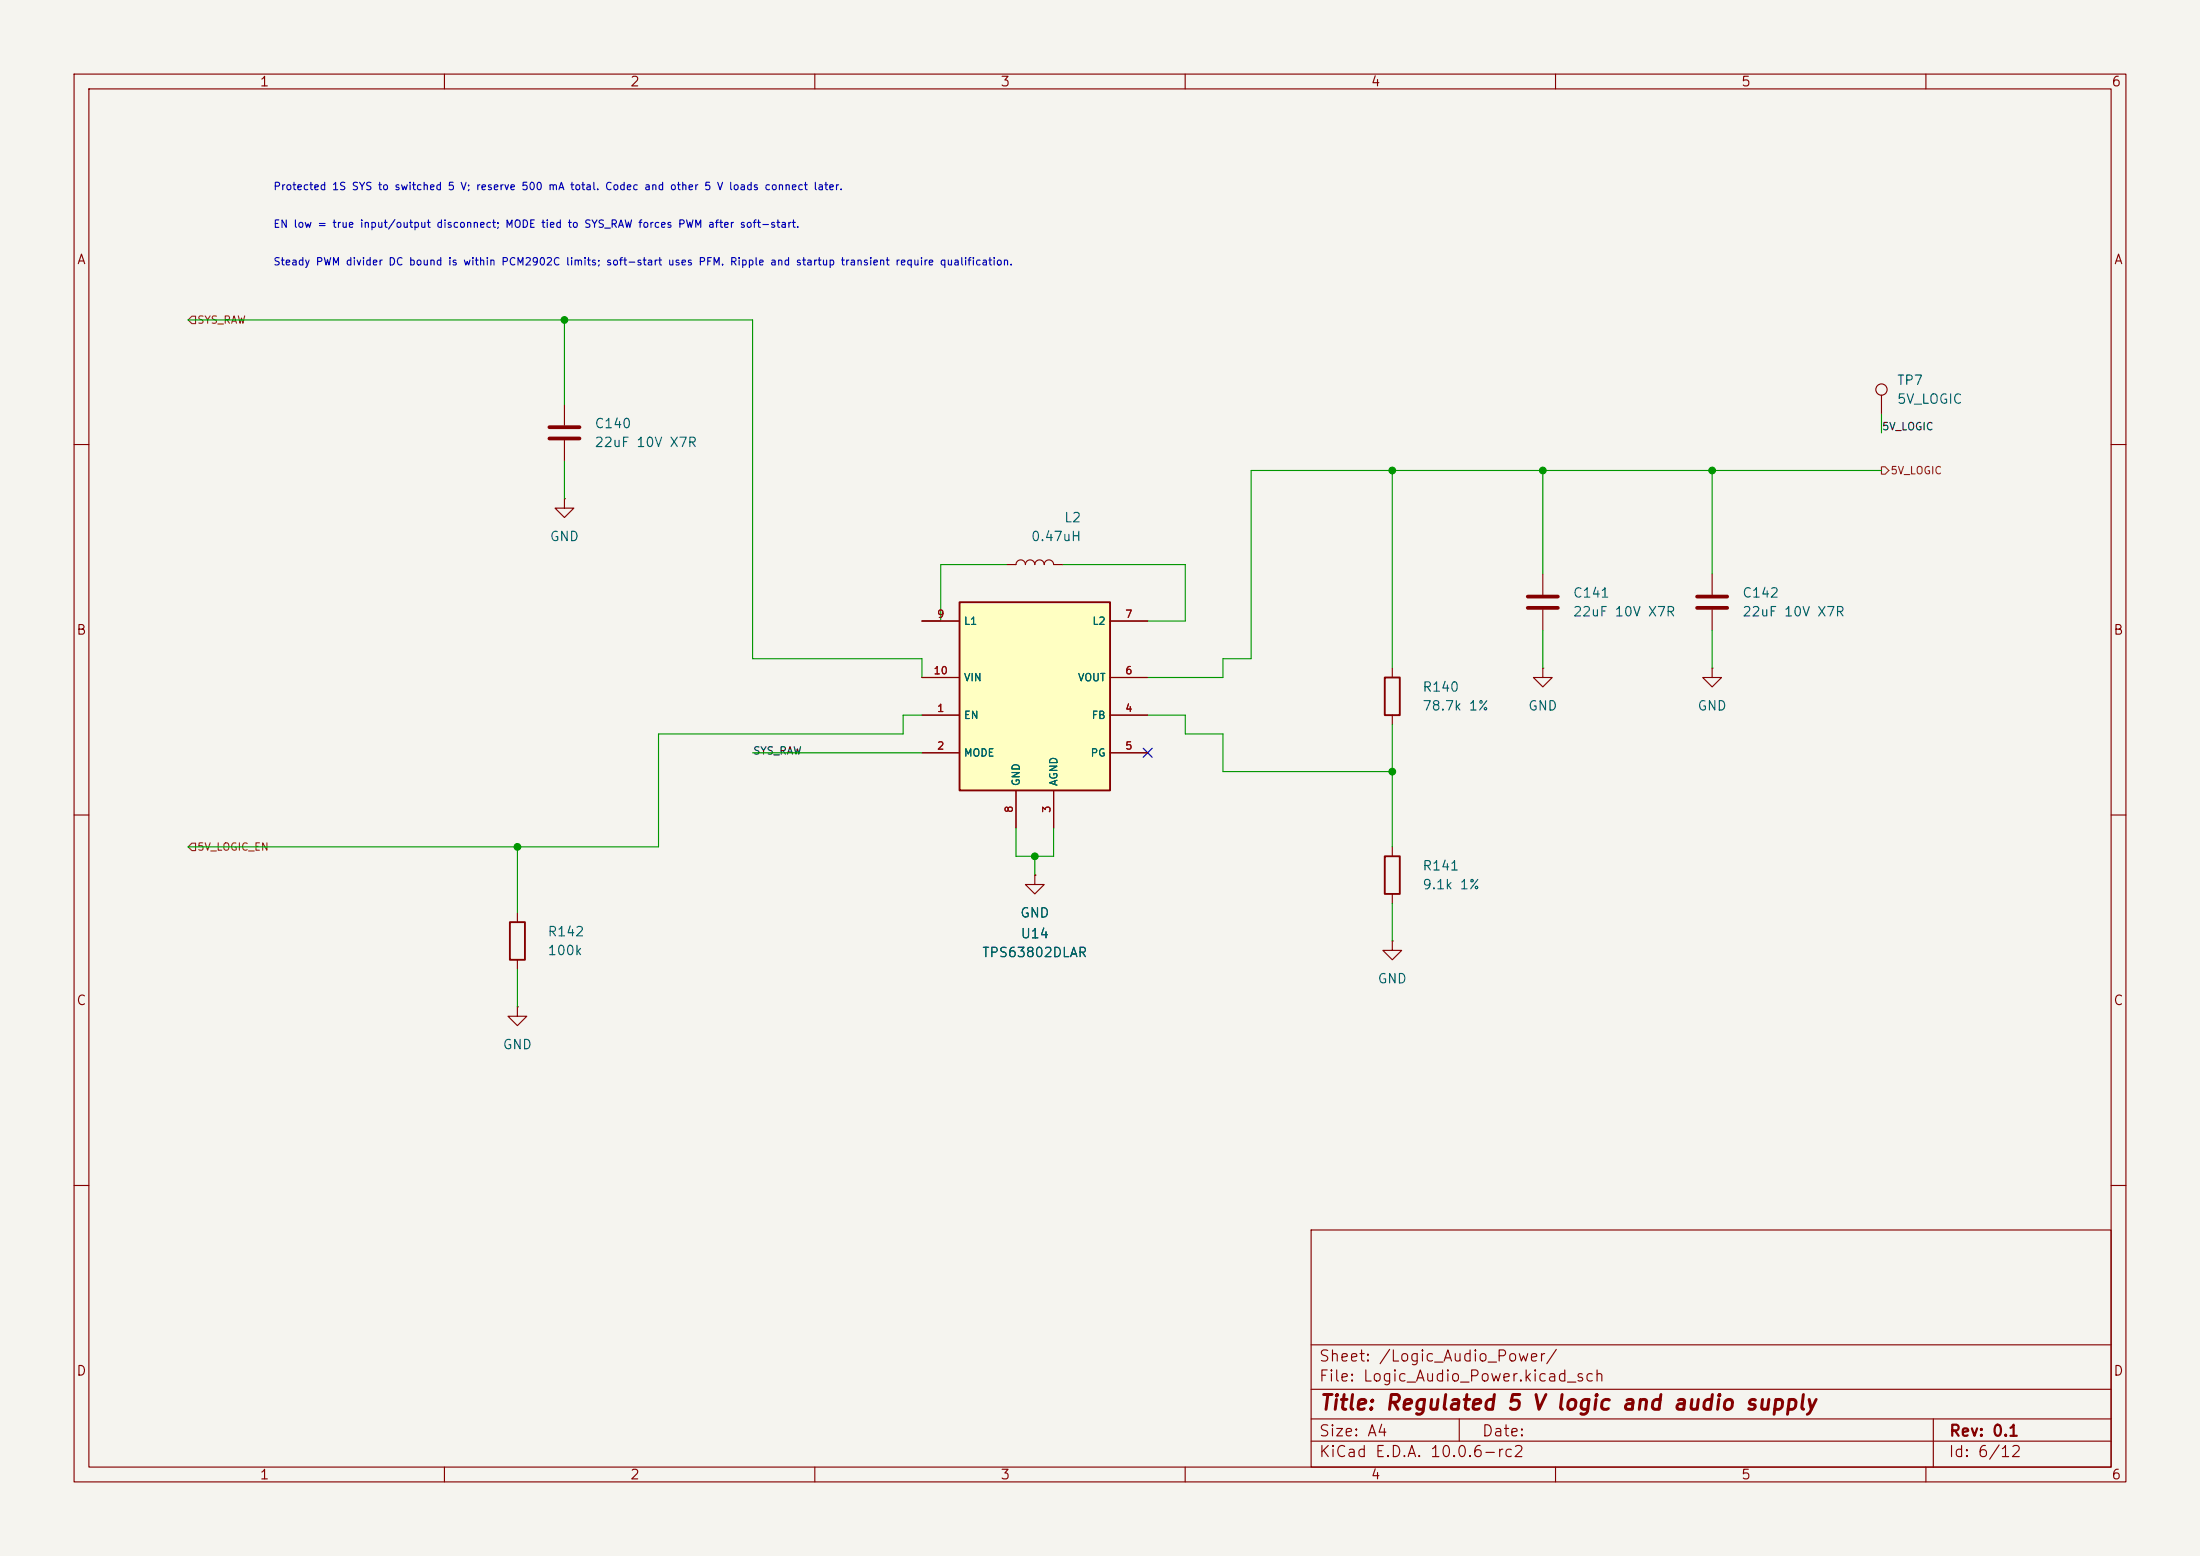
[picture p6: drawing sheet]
<svg xmlns="http://www.w3.org/2000/svg" width="297mm" height="210mm" viewBox="0 0 297 210" stroke-linecap="round" stroke-linejoin="round" font-family="sans-serif">
<path d="M0 0h297v210h-297z" fill="#f5f4ef" stroke="#f5f4ef" stroke-width=".14"/>
<g fill="none" stroke="#840000" stroke-width=".15">
<path d="M10 10h277v190h-277zM12 12h273v186h-273zM60 10v2M110 10v2M160 10v2M210 10v2M260 10v2M254 53.3v2.6M10 60h2M135.9 76.2h1.3a.64 .64 0 0 1 .6-.6 .64 .64 0 0 1 .6 .6 .64 .64 0 0 1 .7-.6 .64 .64 0 0 1 .6 .6 .64 .64 0 0 1 .6-.6 .64 .64 0 0 1 .7 .6 .64 .64 0 0 1 .6-.6 .64 .64 0 0 1 .6 .6h1.3M285 60h2M188 90.2v1.2"/>
<path d="M188 96.5v1.3M10 110h2M139.7 118.1v1.3h1.3l-1.3 1.3-1.3-1.3h1.3M139.7 118.1h.1M285 110h2M10 160h2M177 166h108v32h-108zM285 160h2M60 198v2M110 198v2M160 198v2M177 194.5h108"/>
<path d="M177 191.5h108M177 187.5h108M177 181.5h108M197 191.5v3M210 198v2M260 198v2M261 191.5v6.5"/>
<circle cx="254" cy="52.6" r=".76"/>
</g>
<path d="M186.9 91.4h2.1v5.1h-2.1z" fill="none" stroke="#840000" stroke-width=".25"/>
<path d="M129.5 81.3h20.4v25.4h-20.4z" fill="#ffffc2"/>
<path d="M129.5 81.3h20.4v25.4h-20.4zM186.9 115.6h2.1v5.1h-2.1zM68.8 124.5h2.1v5h-2.1z" fill="none" stroke="#840000" stroke-width=".25"/>
<g fill="none" stroke="#840000" stroke-width=".15">
<path d="M76.2 54.6v2.8M76.2 59.4v2.8M76.2 67.3v1.3h1.3l-1.3 1.3-1.3-1.3h1.3M76.2 67.3h.1M208.3 77.5v2.8M231.1 77.5v2.8M124.5 96.5h5M124.5 91.4h5M124.5 83.8h5M149.9 96.5h5M149.9 91.4h5M149.9 83.8h5"/>
<path d="M208.3 90.2v1.2h1.2l-1.2 1.3-1.3-1.3h1.3M208.3 90.2h.1M208.3 82.3v2.8M231.1 90.2v1.2h1.3l-1.3 1.3-1.2-1.3h1.2M231.1 90.2h.1M231.1 82.3v2.8M124.5 101.6h5M137.2 106.7v5.1M139.7 118.1h.1M142.2 106.7v5.1M149.9 101.6h5M188 114.3v1.3"/>
<path d="M69.8 135.9v1.3h1.3l-1.3 1.2-1.2-1.2h1.2M69.8 135.9h.1M69.8 123.2v1.3M69.8 129.5v1.3M188 127v1.3h1.2l-1.2 1.2-1.3-1.2h1.3M188 127h.1M188 120.7v1.2"/>
</g>
<path d="M74.2 57.7h4M74.2 59.2h4M206.2 80.5h4.1M206.2 82h4.1M229.1 80.5h4.1M229.1 82h4.1" fill="none" stroke="#840000" stroke-width=".51"/>
<path d="M25.9 42.7h.5v1h-.5l-.5-.5zM254 63h.5l.5 .5-.5 .5h-.5zM25.9 113.8h.5v1h-.5l-.5-.5z" fill="none" stroke="#725600" stroke-width=".15"/>
<g fill="none" stroke="#009600" stroke-width=".15">
<path d="M25.4 43.2h76.2v45.7h22.9v2.5M76.2 43.2v11.4M254 55.9v2.5M76.2 62.2v5.1M135.9 76.2h-8.9v7.6h-2.5M143.5 76.2h16.5v7.6h-5.1M188 63.5v26.7M208.3 63.5v14M231.1 63.5v14M254 63.5h-85.1v25.4h-3.8v2.5h-10.2M124.5 96.5h-2.6v2.6h-33v15.2h-63.5M154.9 96.5h5.1v2.6h5.1v5h22.9"/>
<path d="M188 97.8v16.5M208.3 85.1v5.1M231.1 85.1v5.1M69.8 114.3v8.9M101.6 101.6h22.9M137.2 111.8v3.8h5v-3.8M139.7 115.6v2.5M69.8 130.8v5.1M188 121.9v5.1"/>
</g>
<path d="M154.3 101l1.2 1.2M155.5 101l-1.2 1.2" fill="none" stroke="#000084" stroke-width=".15"/>
<g fill="#009600" stroke="#009600" stroke-width=".14">
<circle cx="76.2" cy="43.2" r=".46"/>
<circle cx="69.8" cy="114.3" r=".46"/>
<circle cx="139.7" cy="115.6" r=".46"/>
<circle cx="188" cy="104.1" r=".46"/>
<circle cx="208.3" cy="63.5" r=".46"/>
<circle cx="188" cy="63.5" r=".46"/>
<circle cx="231.1" cy="63.5" r=".46"/>
</g>
<text font-size="2" fill="#840000" x="178" y="190.8">Title: Regulated 5 V logic and audio supply</text>
<g font-size="1.5" fill="#840000">
<text x="178" y="184.1">Sheet: /Logic_Audio_Power/</text>
<text x="178" y="186.8">File: Logic_Audio_Power.kicad_sch</text>
<text x="178" y="197">KiCad E.D.A. 10.0.6-rc2</text>
<text x="178" y="194.2">Size: A4</text>
<text x="200" y="194.2">Date:</text>
<text x="263" y="197">Id: 6/12</text>
<text x="263" y="194.2">Rev: 0.1</text>
</g>
<g font-size="1.3" fill="#840000">
<text x="35" y="12">1</text>
<text x="85" y="12">2</text>
<text x="135" y="12">3</text>
<text x="185" y="12">4</text>
<text x="235" y="12">5</text>
<text x="285" y="12">6</text>
<text x="10.3" y="36">A</text>
<text x="285.3" y="36">A</text>
<text x="10.2" y="86">B</text>
<text x="285.2" y="86">B</text>
<text x="10.2" y="136">C</text>
<text x="285.2" y="136">C</text>
<text x="10.2" y="186">D</text>
<text x="285.2" y="186">D</text>
<text x="35" y="200">1</text>
<text x="85" y="200">2</text>
<text x="135" y="200">3</text>
<text x="185" y="200">4</text>
<text x="235" y="200">5</text>
<text x="285" y="200">6</text>
</g>
<g font-size="1.3" fill="#006464">
<text x="256" y="52.3">TP7</text>
<text x="80.2" y="58.1">C140</text>
<text x="256" y="54.8">5V_LOGIC</text>
<text x="80.2" y="60.7">22uF 10V X7R</text>
<text x="143.6" y="70.8">L2</text>
<text x="74.1" y="73.4">GND</text>
<text x="139.1" y="73.4">0.47uH</text>
<text x="212.3" y="81">C141</text>
<text x="212.3" y="83.5">22uF 10V X7R</text>
<text x="235.1" y="81">C142</text>
<text x="235.1" y="83.5">22uF 10V X7R</text>
<text x="191.9" y="93.7">R140</text>
<text x="191.9" y="96.2">78.7k 1%</text>
<text x="206.2" y="96.2">GND</text>
<text x="229.1" y="96.2">GND</text>
<text x="191.9" y="117.8">R141</text>
<text x="137.6" y="124.2">GND</text>
<text x="191.9" y="120.3">9.1k 1%</text>
<text x="73.8" y="126.7">R142</text>
<text x="73.8" y="129.2">100k</text>
<text x="132.5" y="129.5">TPS63802DLAR</text>
<text x="137.7" y="127">U14</text>
<text x="185.9" y="133">GND</text>
<text x="67.8" y="141.9">GND</text>
</g>
<g font-size="1" fill="#0000c2">
<text x="36.8" y="25.9">Protected 1S SYS to switched 5 V; reserve 500 mA total. Codec and other 5 V loads connect later.</text>
<text x="36.8" y="31">EN low = true input/output disconnect; MODE tied to SYS_RAW forces PWM after soft-start.</text>
<text x="36.8" y="36.1">Steady PWM divider DC bound is within PCM2902C limits; soft-start uses PFM. Ripple and startup transient require qualification.</text>
</g>
<g font-size="1" fill="#725600">
<text x="26.6" y="43.9">SYS_RAW</text>
<text x="255.2" y="64.3">5V_LOGIC</text>
<text x="26.6" y="115.1">5V_LOGIC_EN</text>
</g>
<g font-size="1" fill="#0f0f0f">
<text x="254" y="58.3">5V_LOGIC</text>
<text x="101.6" y="102.1">SYS_RAW</text>
</g>
<g font-size="1" fill="#a90000">
<text x="126.4" y="83.6">9</text>
<text x="151.8" y="83.6">7</text>
<text x="125.9" y="91.3">10</text>
<text x="151.8" y="91.3">6</text>
<text x="126.4" y="96.3">1</text>
<text x="126.4" y="101.4">2</text>
<text x="151.8" y="96.3">4</text>
<text x="151.8" y="101.4">5</text>
<text x="137" y="109.8" transform="rotate(-90 137 109.8)">8</text>
<text x="142.1" y="109.8" transform="rotate(-90 142.1 109.8)">3</text>
</g>
<g font-size="1" fill="#006464">
<text x="130" y="84.6">L1</text>
<text x="147.4" y="84.6">L2</text>
<text x="130" y="92.2">VIN</text>
<text x="145.4" y="92.2">VOUT</text>
<text x="130" y="97.3">EN</text>
<text x="147.3" y="97.3">FB</text>
<text x="130" y="102.4">MODE</text>
<text x="137.9" y="106.2" transform="rotate(-90 137.9 106.2)">GND</text>
<text x="143" y="106.2" transform="rotate(-90 143 106.2)">AGND</text>
<text x="147.2" y="102.4">PG</text>
</g>
</svg>
